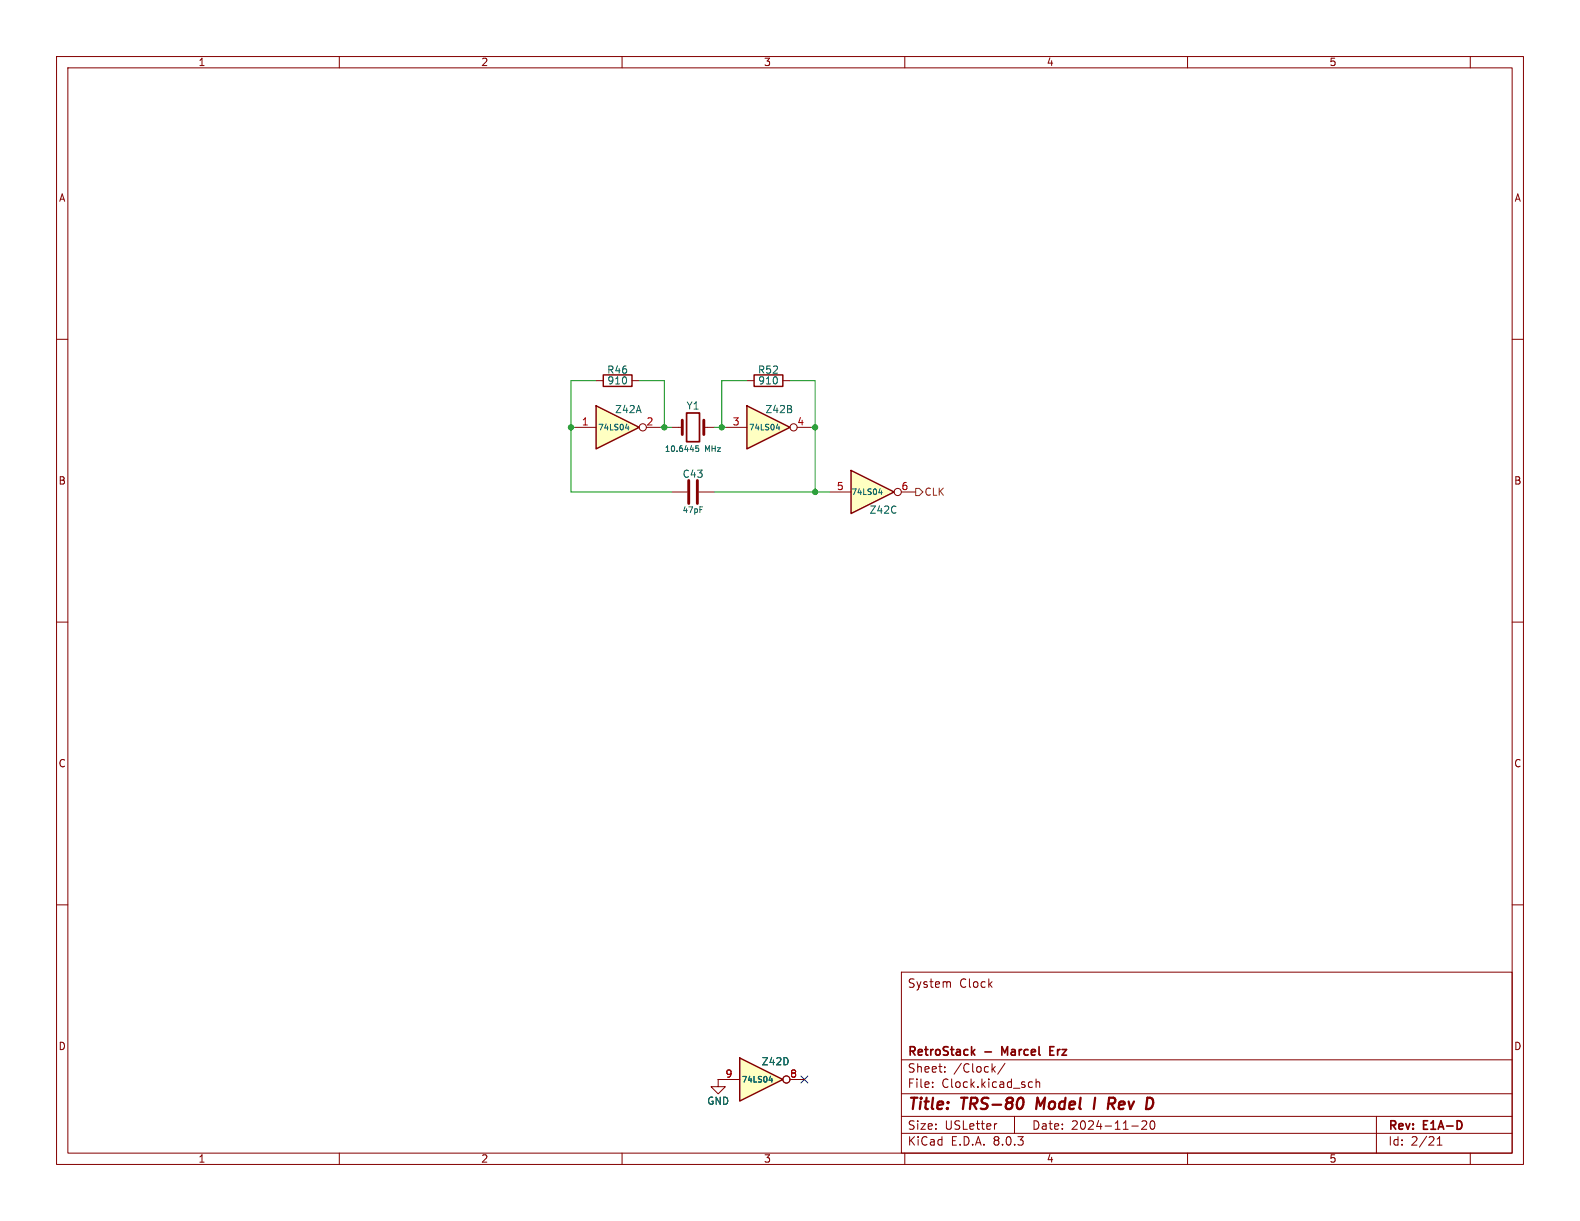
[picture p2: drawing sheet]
<svg xmlns="http://www.w3.org/2000/svg" width="279mm" height="216mm" viewBox="0 0 279 216" stroke-linecap="round" stroke-linejoin="round" font-family="sans-serif">
<g fill="none" stroke="#840000" stroke-width=".18">
<path d="M10 10h259.4v195.9h-259.4zM12 12h255.4v191.9h-255.4zM60 10v2M110 10v2M160 10v2M210 10v2M260 10v2M10 60h2M267.4 60h2M10 110h2M267.4 110h2M10 160h2"/>
<path d="M267.4 160h2M159.4 171.9h108v32h-108zM167.9 173.6l.2 .2v.8M127 190.9v1.3h1.3l-1.3 1.2-1.3-1.2h1.3M127 190.9h.1M159.4 197.4h108M159.4 193.4h108M159.4 187.4h108M164.9 192.1v.2M164.9 191.4v.1M167.1 189.4v.2M167.1 188.7v.1"/>
<path d="M175.6 189l.4 .6M176 188.6l-.6 .6M176.3 198.7l-.3 .1M177.7 188l-1.3 1.9M179.4 197.4v3M182.1 191.3l.5 .1M182.6 192.2l-.5 .1M183.2 191.4l.2-.1 .4 .1 .1 .9M183.2 190.8v1.5M200.1 199.1h1.2M201.9 198.3l.6-.1 .2 .1 .1 .3-.9 1.1h.9M203.6 198.3l.1-.1a.81 .81 0 0 1 .6 .6 .81 .81 0 0 1-.3 .8l-.1 .1a.81 .81 0 0 1-.6-.6 .81 .81 0 0 1 .3-.8z"/>
<path d="M243.4 197.4v6.5M60 203.9v2M110 203.9v2M159.4 200.4h108M160 203.9v2M210 203.9v2M254.1 202.5h.9M254.1 201.4l.5-.4v1.5M260 203.9v2"/>
</g>
<path d="M180.8 194.2a1.31 1.31 0 0 1 0 1.5M183.5 194.1l-.3 2M193.7 194.1l-.3 2M197.1 194.2a.53 .53 0 0 1 0 .8" fill="none" stroke="#840000" stroke-width=".4"/>
<path d="M172 186l.4 .6M172.4 185.6l-.6 .5M177.7 186.1l-.5-1v1.5M185.7 185.8h.5M186.4 185.1h-.7v1.5h.7" fill="none" stroke="#840000" stroke-width=".3"/>
<path d="M130.8 187.1l7.6 3.8-7.6 3.8z" fill="#ffffc2"/>
<path d="M133.3 66.3h5.1v2h-5.1zM130.8 187.1l7.6 3.8-7.6 3.8z" fill="none" stroke="#840000" stroke-width=".25"/>
<g fill="none" stroke="#840000" stroke-width=".18">
<path d="M118.7 75.6h1.9M124.5 75.6h1.9M132.1 67.3h1.2M138.4 67.3h1.3M118.7 87h2.8M123.6 87h2.8M127 190.9h3.8M139.7 190.9h2.5"/>
<circle cx="139.1" cy="190.9" r=".63"/>
</g>
<path d="M123.5 78.8h-.4l-.1 .5h.5v.4l-.1 .1-.4-.1M123.8 89.6h.4M136 191h.6M136.5 190.7v.6" fill="none" stroke="#006464" stroke-width=".18"/>
<path d="M121.4 73h2.3v5.1h-2.3z" fill="none" stroke="#840000" stroke-width=".3"/>
<path d="M120.6 74.3v2.5M124.5 74.3v2.5M121.8 85v4M123.3 85v4" fill="none" stroke="#840000" stroke-width=".51"/>
<path d="M105.4 71.8l7.6 3.8-7.6 3.8z" fill="#ffffc2"/>
<path d="M105.4 71.8l7.6 3.8-7.6 3.8zM106.7 66.3h5.1v2h-5.1z" fill="none" stroke="#840000" stroke-width=".25"/>
<g fill="none" stroke="#840000" stroke-width=".18">
<path d="M101.6 75.6h3.8M105.4 67.3h1.3M111.8 67.3h1.2M114.3 75.6h2.5"/>
<circle cx="113.7" cy="75.6" r=".63"/>
</g>
<path d="M110.6 75.7h.6M111.1 75.4v.6" fill="none" stroke="#006464" stroke-width=".18"/>
<path d="M150.5 83.2l7.6 3.8-7.6 3.8z" fill="#ffffc2"/>
<path d="M150.5 83.2l7.6 3.8-7.6 3.8z" fill="none" stroke="#840000" stroke-width=".25"/>
<g fill="none" stroke="#840000" stroke-width=".18">
<path d="M146.7 87h3.8M159.4 87h2.5"/>
<circle cx="158.7" cy="87" r=".63"/>
</g>
<path d="M155.4 87.1h.6M155.9 86.8v.6" fill="none" stroke="#006464" stroke-width=".18"/>
<path d="M132.1 71.8l7.6 3.8-7.6 3.8z" fill="#ffffc2"/>
<path d="M132.1 71.8l7.6 3.8-7.6 3.8z" fill="none" stroke="#840000" stroke-width=".25"/>
<g fill="none" stroke="#840000" stroke-width=".18">
<path d="M128.3 75.6h3.8M141 75.6h2.5M127 190.9h.1M127 190.9h3.8M139.7 190.9h2.5"/>
<circle cx="140.3" cy="75.6" r=".63"/>
<circle cx="139.1" cy="190.9" r=".63"/>
</g>
<path d="M137.3 75.7h.6M137.8 75.4v.6M136 191h.6M136.5 190.7v.6" fill="none" stroke="#006464" stroke-width=".18"/>
<path d="M161.9 86.4h.7l.6 .6-.6 .6h-.7z" fill="none" stroke="#725600" stroke-width=".18"/>
<path d="M101 75.6h.6M105.4 67.3h-4.4v19.7h17.7M113 67.3h4.5v8.3M116.8 75.6h1.9M126.4 75.6h1.9M132.1 67.3h-4.5v8.3M139.7 67.3h4.4v19.7M143.5 75.6h.6M126.4 87h20.3" fill="none" stroke="#009600" stroke-width=".18"/>
<path d="M141.6 190.3l1.2 1.2M142.8 190.3l-1.2 1.2" fill="none" stroke="#000084" stroke-width=".18"/>
<g fill="#009600" stroke="#009600" stroke-width=".18">
<circle cx="144.1" cy="87" r=".46"/>
<circle cx="144.1" cy="75.6" r=".46"/>
<circle cx="117.5" cy="75.6" r=".46"/>
<circle cx="127.6" cy="75.6" r=".46"/>
<circle cx="101" cy="75.6" r=".46"/>
</g>
<g font-size="2.8" fill="#840000">
<text x="160.4" y="196.8">Title:</text>
<text x="170.1" y="196.8">TRS-80</text>
<text x="184.1" y="196.8">Model</text>
<text x="195.1" y="196.8">I</text>
<text x="198.4" y="196.8">Rev</text>
</g>
<g font-size="2.1" fill="#840000">
<text x="160.4" y="174.9">System</text>
<text x="169.6" y="174.9">Clock</text>
<text x="160.4" y="189.9">Sheet:</text>
<text x="160.4" y="187.1">RetroStack</text>
<text x="168.6" y="189.9">/Clock/</text>
<text x="174.2" y="187.1">-</text>
<text x="177.8" y="187.1">Marcel</text>
<text x="186.9" y="187.1">Erz</text>
<text x="160.4" y="192.6">File:</text>
<text x="166.5" y="192.6">Clock.kicad_sch</text>
<text x="160.4" y="202.8">KiCad</text>
<text x="160.4" y="200">Size:</text>
<text x="167.1" y="200">USLetter</text>
<text x="168.1" y="202.8">E.D.A.</text>
<text x="175.7" y="202.8">8.0.3</text>
<text x="182.4" y="200">Date:</text>
<text x="189.4" y="200">2024-11-20</text>
<text x="245.4" y="200.2">Rev:</text>
<text x="245.4" y="202.8">Id:</text>
<text x="249.5" y="202.8">2/21</text>
<text x="251.8" y="200.2">E1A-D</text>
</g>
<g font-size="1.8" fill="#840000">
<text x="35" y="11.9">1</text>
<text x="85" y="11.9">2</text>
<text x="135" y="11.9">3</text>
<text x="185" y="11.9">4</text>
<text x="235" y="11.9">5</text>
<text x="10.3" y="35.9">A</text>
<text x="267.7" y="35.9">A</text>
<text x="10.3" y="85.9">B</text>
<text x="267.7" y="85.9">B</text>
<text x="10.3" y="135.9">C</text>
<text x="267.7" y="135.9">C</text>
<text x="10.3" y="185.9">D</text>
<text x="267.7" y="185.9">D</text>
<text x="35" y="205.8">1</text>
<text x="85" y="205.8">2</text>
<text x="135" y="205.8">3</text>
<text x="185" y="205.8">4</text>
<text x="235" y="205.8">5</text>
</g>
<g font-size="1.8" fill="#006464">
<text x="107.3" y="66.3">R46</text>
<text x="107.3" y="68.2">910</text>
<text x="133.9" y="66.3">R52</text>
<text x="134" y="68.2">910</text>
<text x="108.7" y="73.3">Z42A</text>
<text x="121.3" y="72.6">Y1</text>
<text x="135.2" y="73.3">Z42B</text>
<text x="120.6" y="84.7">C43</text>
<text x="153.7" y="91">Z42C</text>
<text x="134.6" y="188.6">Z42D</text>
<text x="125" y="195.6">GND</text>
</g>
<g font-size="1.8" fill="#a90000">
<text x="102.8" y="75.3">1</text>
<text x="114.2" y="75.3">2</text>
<text x="129.5" y="75.3">3</text>
<text x="140.9" y="75.3">4</text>
<text x="147.9" y="86.7">5</text>
<text x="159.3" y="86.7">6</text>
<text x="128.2" y="190.6">9</text>
<text x="139.6" y="190.6">8</text>
</g>
<text font-size="1.8" fill="#725600" x="163.4" y="87.9">CLK</text>
<g font-size="1.4" fill="#006464">
<text x="105.7" y="76.3">74LS04</text>
<text x="132.3" y="76.3">74LS04</text>
<text x="117.5" y="80.1">10.6445</text>
<text x="124.7" y="80.1">MHz</text>
<text x="150.5" y="87.7">74LS04</text>
<text x="120.6" y="90.9">47pF</text>
<text x="131.1" y="191.6">74LS04</text>
</g>
</svg>
